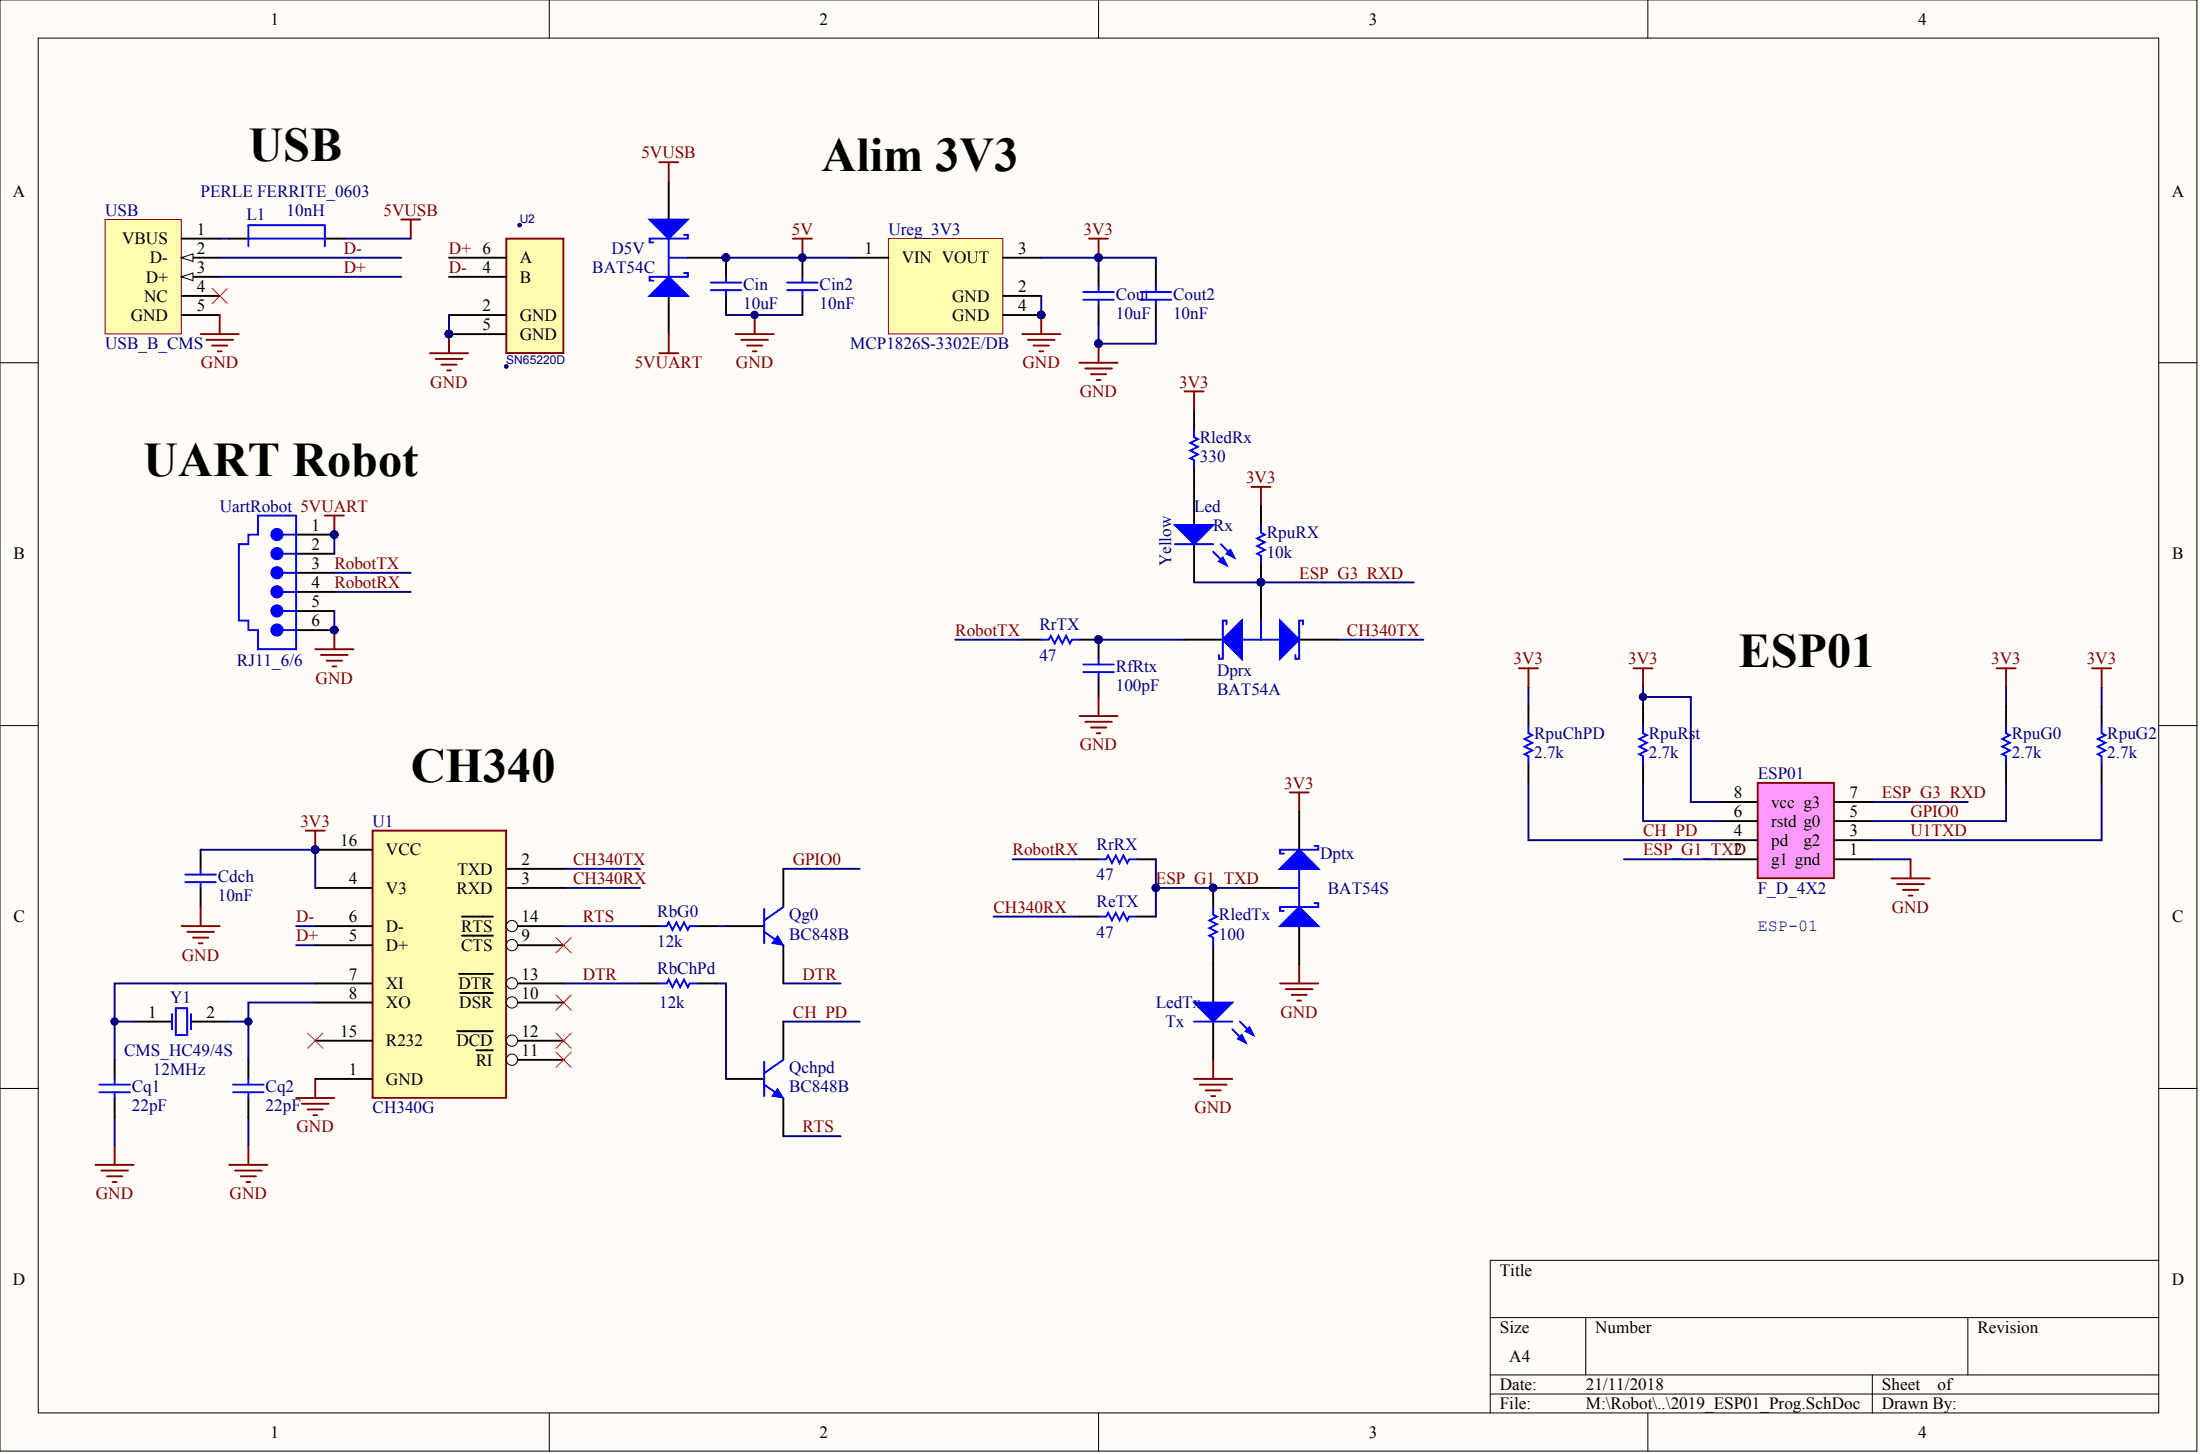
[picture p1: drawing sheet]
# Altium project 2019_ESP01_Prog.PrjPcb
1 sheet, 35 parts. Net scope: global (net labels, ports and power ports of the same name join across sheets).
Board file: 2019_ESP01_Prog.PcbDoc

## Sheet 2019_ESP01_Prog.SchDoc
size A4

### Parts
Cdch  10nF  [C0805_N]
Cin  10uF  [C1206_N]
Cin2  10nF  [C0805_N]
Cout  10uF  [C1206_N]
Cout2  10nF  [C0805_N]
Cq1  22pF  [C0805_N]
Cq2  22pF  [C0805_N]
D5V  BAT54C  [SOT23-3N]
Dprx  BAT54A  [SOT23-3N]
Dptx  BAT54S  [SOT23-3N]
ESP01  Type: F_D_4X2  [ESP01]  (hidden comment: BARRETTE_4 CONTACTS_2 RANGEES_FEMELLE_DROITE)
L1  value 10nH  Type: PERLE FERRITE_0603  [INDUCTANCE_CMS_0603]  (hidden comment: INDUCTANCE_PERLE_DE_FERRITE_0603)
Led  Rx  [LED_0805]
LedTx  Tx  [LED_0805]
Qchpd  BC848B  [SOT23-3N]
Qg0  BC848B  [SOT23-3N]
RbChPd  12k  [R1206_N]
RbG0  12k  [R1206_N]
ReTX  47  [R1206_N]
RfRtx  100pF  [C0805_N]
RledRx  330  [R1206_N]
RledTx  100  [R1206_N]
RpuChPD  2.7k  [R1206_N]
RpuG0  2.7k  [R1206_N]
RpuG2  2.7k  [R1206_N]
RpuRst  2.7k  [R1206_N]
RpuRX  10k  [R1206_N]
RrRX  47  [R1206_N]
RrTX  47  [R1206_N]
U1  CH340G  [SO16_N]
U2  SN65220D  [SOT26_PAS=0.95_LARG=3_LONG=3]
UartRobot  RJ11_6/6  [RJ11_6/6 - Wurth Half Shielded Tab Down WR-MJ]
Ureg_3V3  MCP1826S-3302E/DB  [SOT223-4N]
USB  USB_B_CMS  [USB_MINI_B]
Y1  value 12MHz  Type: CMS_HC49/4S  [QUARTZ_CMS_HC49/4S]  (hidden comment: QUARTZ_CMS_HC49/4S)

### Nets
3V3: Cdch.2 Cout.2 Cout2.2 Dptx.2(K) ESP01.8(vcc) RledRx.1 RpuChPD.2 RpuG0.2 RpuG2.2 RpuRst.2 RpuRX.2 U1.4(V3) U1.16(VCC) Ureg_3V3.3(VOUT)
5V: Cin.2 Cin2.2 D5V.3(K) Ureg_3V3.1(VIN)
5VUART: D5V.2(A2) UartRobot.1 UartRobot.2
5VUSB: D5V.1(A1) L1.2
GND: Cdch.1 Cin.1 Cin2.1 Cout.1 Cout2.1 Cq1.1 Cq2.1 Dptx.1(A) ESP01.1(gnd) LedTx.2(K) RfRtx.1 U1.1(GND) U2.2(GND) U2.5(GND) UartRobot.5 UartRobot.6 Ureg_3V3.2(GND) Ureg_3V3.4(GND) USB.5(GND)
CH340RX: ReTX.1 U1.3(RXD)
CH340TX: Dprx.1(K1) U1.2(TXD)
CH_PD: ESP01.4(pd) Qchpd.3(C) RpuChPD.1
D+: U1.5(D+) U2.6(A) USB.3(D+)
D-: U1.6(D-) U2.4(B) USB.2(D-)
DTR: Qg0.2(E) RbChPd.2 U1.13(~{DTR})
ESP_G1_TXD: Dptx.3(C) ESP01.2(g1) ReTX.2 RledTx.1 RrRX.2
ESP_G3_RXD: Dprx.3(A) ESP01.7(g3) Led.2(K) RpuRX.1
GPIO0: ESP01.5(g0) Qg0.3(C) RpuG0.1
RobotRX: RrRX.1 UartRobot.4
RobotTX: RrTX.1 UartRobot.3
RTS: Qchpd.2(E) RbG0.2 U1.14(~{RTS})
U1TXD: ESP01.3(g2) RpuG2.1
NetCq1_2: Cq1.2 U1.7(XI) Y1.1(OSC1)
NetCq2_2: Cq2.2 U1.8(XO) Y1.2(OSC2)
NetDprx_2: Dprx.2(K2) RfRtx.2 RrTX.2
NetESP01_6: ESP01.6(rstd) RpuRst.1
NetL1_1: L1.1 USB.1(VBUS)
NetLed_1: Led.1(A) RledRx.2
NetLedTx_1: LedTx.1(A) RledTx.2
NetQchpd_1: Qchpd.1(B) RbChPd.1
NetQg0_1: Qg0.1(B) RbG0.1

Not connected (* = marked no-connect by the designer): U1 9(~{CTS})* 10(~{DSR})* 11(~{RI})* 12(~{DCD})* 15(R232)*; USB 4(NC)*

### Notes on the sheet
- USB
- Alim 3V3
- (near UartRobot) UART Robot
- (near Led) Yellow
- ESP01
- (near U1) CH340
- (near ESP01) ESP-01
